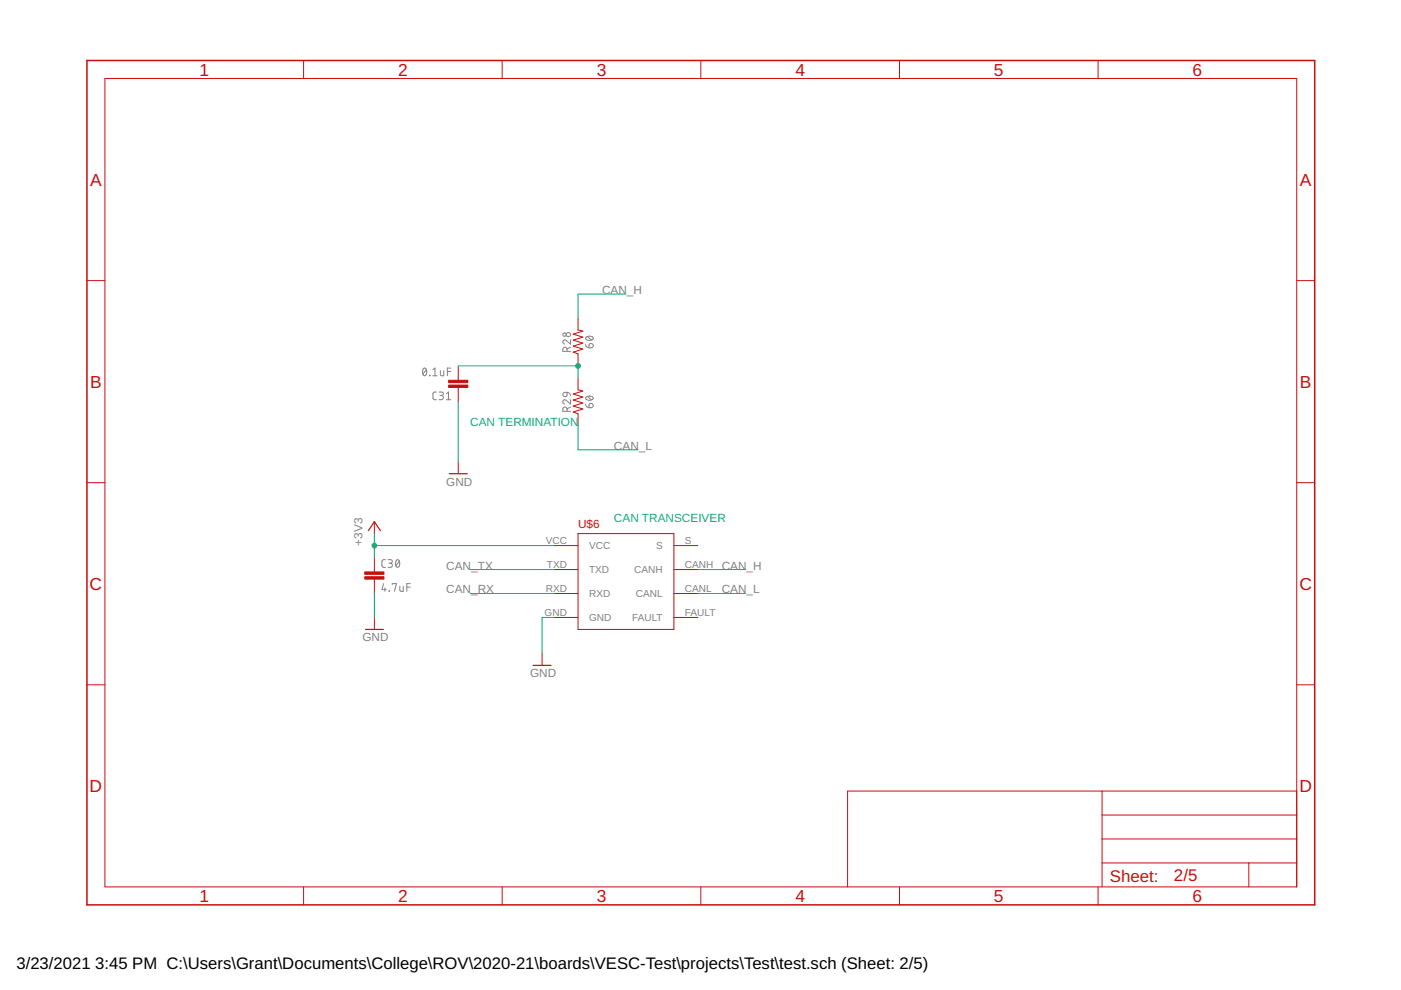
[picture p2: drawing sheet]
<svg xmlns="http://www.w3.org/2000/svg" width="297mm" height="210mm" viewBox="0 0 297 210" stroke-linecap="round" stroke-linejoin="round" font-family="sans-serif">
<g fill="none" stroke="#808080" stroke-width=".21">
<path d="M89.8 78.1h.1a.8 .8 0 0 1 .7 .5 .8 .8 0 0 1-.3 .8l-.3 .3a1.04 1.04 0 0 1-.2-1.6zM90.4 78.4l-.7 .9M91.1 79.6l.1 .1zM91.8 79.7h.9M91.8 78.4l.4-.4v1.7M93.4 78.6v.9l.2 .2h.5v-1.1M94.8 78.8h.8M95.6 78h-.8v1.7M120.2 74.5v-.4a.44 .44 0 0 0-.4-.5 .44 .44 0 0 0-.5 .5v.4h1.7M121 72.1v.9l-.9-.8a.44 .44 0 0 0-.8 .1 .44 .44 0 0 0 .4 .7M121 73.6l-.8 .4M124.2 73l.1 .4 .6 .3"/>
<path d="M124.3 71.5a1.03 1.03 0 0 1 1.5 .2 .97 .97 0 0 1-1.6 0zM124.5 71.4l.9 .7M125 72.9a.47 .47 0 0 1 .7 .2 .47 .47 0 0 1-.4 .6h-.4zM92.5 83.1h-.5l-.2 .4v1l.2 .2 .5 .1M93.1 83.1h.5a.36 .36 0 0 1 .4 .4 .36 .36 0 0 1-.4 .3h-.3M93.6 83.8a.46 .46 0 0 1 .4 .5 .46 .46 0 0 1-.4 .5h-.5M94.7 84.8h.9M94.7 83.5l.4-.4v1.7M119.5 83.3l.7-.1v.5a.45 .45 0 0 1-.6 .3 .45 .45 0 0 1-.1-.7zM120.2 87.2v-.4a.44 .44 0 0 0-.4-.5 .44 .44 0 0 0-.5 .5v.4h1.7M120.2 83.2l.6 .3 .2 .4M121 84.8v.9l-.9-.8a.44 .44 0 0 0-.8 .1 .44 .44 0 0 0 .4 .7"/>
<path d="M121 86.3l-.8 .4M124.2 85.7l.1 .4 .6 .3M124.3 84.2a1.06 1.06 0 0 1 1.5 .2 .95 .95 0 0 1-1.6 0zM124.5 84.1l.9 .7M125 85.6a.47 .47 0 0 1 .7 .2 .47 .47 0 0 1-.4 .6h-.4zM81.7 118.7l-.6 .1-.1 .2v1.1l.2 .2h.5M82.3 118.7h.5a.37 .37 0 0 1 .4 .3 .37 .37 0 0 1-.4 .4h-.3M82.7 119.4a.44 .44 0 0 1 .5 .4 .44 .44 0 0 1-.5 .5h-.4M84.1 118.8l.2-.1a.97 .97 0 0 1 0 1.6 1 1 0 0 1-.2-1.5zM84.7 119l-.8 .9M81.3 123.7l-.3 1.3h.9M81.6 124.7v.7"/>
<path d="M82.5 125.3l.1 .1zM83.2 123.9v-.2h.9l-.5 1.7M84.8 124.3v.9l.2 .2h.5v-1.1M86.3 124.5h.7M87 123.7h-.7v1.7"/>
<circle cx="119.7" cy="71" r=".36"/>
<circle cx="120.5" cy="71" r=".44"/>
</g>
<g fill="none" stroke="#c90d0c" stroke-width=".21">
<path d="M22.2 16.6h252.7v171.4h-252.7zM64.4 12.8v3.8M106.5 12.8v3.8M148.6 12.8v3.8M190.7 12.8v3.8M232.8 12.8v3.8M18.4 59.5h3.8M274.9 59.5h3.8M97.2 77.6v3M122.6 67.4v2.6l1 .2-2.1 .6 2.1 .7-2.1 .6 2.1 .6-2.1 .7 2.1 .6-2.1 .7 1.1 .3v2.6M97.2 82.1v3.1M97.2 97.9v2.5"/>
<path d="M122.6 80.1v2.6l1 .2-2.1 .6 2.1 .7-2.1 .6 2.1 .6-2.1 .7 2.1 .6-2.1 .7 1.1 .3v2.6M18.4 102.3h3.8M79.4 110.6v2.5M79.4 118.2v3.1M117.5 115.7h5.1M122.6 113.1h20.3v20.4h-20.3zM142.9 115.7h5.1M274.9 102.3h3.8M79.4 122.8v3M79.4 130.9v2.6M114.9 138.5v2.6M117.5 120.8h5.1"/>
<path d="M117.5 125.8h5.1M117.5 130.9h5.1M142.9 120.8h5.1M142.9 125.8h5.1M142.9 130.9h5.1M18.4 145.2h3.8M274.9 145.2h3.8M233.7 167.7v20.3M233.7 177.9h41.2M233.7 172.8h41.2M274.9 167.7h-95.2v20.3M64.4 188v3.9"/>
<path d="M106.5 188v3.9M148.6 188v3.9M190.7 188v3.9M232.8 188v3.9M233.7 183h41.2M264.8 183v5"/>
</g>
<path d="M18.4 12.8h260.3v179.1h-260.3z" fill="none" stroke="#c90d0c" stroke-width=".32"/>
<g fill="#c90d0c" stroke="#c90d0c" stroke-width=".21">
<path d="M77.3 122.3h4.1v.5h-4.1z"/>
<path d="M77.3 121.3h4.1v.5h-4.1z"/>
<path d="M95.1 80.6h4.1v.5h-4.1z"/>
<path d="M95.1 81.6h4.1v.5h-4.1z"/>
</g>
<path d="M78.1 112.5l1.3-1.9 1.2 1.9M95.2 100.4h3.9M77.5 133.5h3.8M113 141.1h3.8" fill="none" stroke="#c90d0c" stroke-width=".25"/>
<path d="M97.2 77.6h25.4v2.5M132.7 62.4h-10.1v5M97.2 85.2v12.7M122.6 90.3v5.1h12.7M79.4 113.1v5.1M79.4 115.7h38.1M79.4 125.8v5.1M99.7 120.8h17.8M99.7 125.8h17.8M117.5 130.9h-2.6v7.6M148 120.8h10.1M148 125.8h10.1" fill="none" stroke="#0dab76" stroke-width=".21"/>
<g fill="#0dab76" stroke="#0dab76" stroke-width=".21">
<circle cx="79.4" cy="115.7" r=".51"/>
<circle cx="122.6" cy="77.6" r=".51"/>
</g>
<g font-size="3.7" fill="#c90d0c">
<text x="42.3" y="16">1</text>
<text x="84.4" y="16">2</text>
<text x="126.5" y="16">3</text>
<text x="168.6" y="16">4</text>
<text x="210.7" y="16">5</text>
<text x="252.9" y="16">6</text>
<text x="19.1" y="39.4">A</text>
<text x="275.6" y="39.4">A</text>
<text x="19.1" y="82.2">B</text>
<text x="275.6" y="82.2">B</text>
<text x="19" y="125.1">C</text>
<text x="275.5" y="125.1">C</text>
<text x="19" y="167.9">D</text>
<text x="275.5" y="167.9">D</text>
<text x="42.3" y="191.2">1</text>
<text x="84.4" y="191.2">2</text>
<text x="126.5" y="191.2">3</text>
<text x="168.6" y="191.2">4</text>
<text x="210.7" y="191.2">5</text>
<text x="252.9" y="191.2">6</text>
</g>
<g font-size="3.6" fill="#c90d0c">
<text x="235.3" y="186.9">Sheet:</text>
<text x="248.9" y="186.8">2/5</text>
</g>
<g font-size="3.5">
<text x="3.5" y="205.4">3/23/2021</text>
<text x="20.2" y="205.4">3:45 PM C:\Users\Grant\Documents\College\ROV\2020-21\boards\VESC-Test\projects\Test\test.sch (Sheet: 2/5)</text>
</g>
<g font-size="2.5" fill="#808080">
<text x="127.6" y="62.3">CAN_H</text>
<text x="130.2" y="95.4">CAN_L</text>
<text x="94.6" y="103">GND</text>
<text x="76.8" y="115.7" transform="rotate(-90 76.8 115.7)">+3V3</text>
<text x="94.6" y="120.8">CAN_TX</text>
<text x="94.6" y="125.8">CAN_RX</text>
<text x="153" y="120.8">CAN_H</text>
<text x="153" y="125.8">CAN_L</text>
<text x="76.8" y="136">GND</text>
<text x="112.4" y="143.6">GND</text>
</g>
<g font-size="2.5" fill="#0dab76">
<text x="99.7" y="90.3">CAN TERMINATION</text>
<text x="130.2" y="110.6">CAN TRANSCEIVER</text>
</g>
<text font-size="2.5" fill="#c90d0c" x="122.6" y="111.9">U$6</text>
<g font-size="2.1" fill="#808080">
<text x="115.7" y="115.3">VCC</text>
<text x="124.9" y="116.4">VCC</text>
<text x="139.1" y="116.4">S</text>
<text x="145.2" y="115.3">S</text>
<text x="115.7" y="125.5">RXD</text>
<text x="115.9" y="120.4">TXD</text>
<text x="124.9" y="121.5">TXD</text>
<text x="134.5" y="121.5">CANH</text>
<text x="145.2" y="120.4">CANH</text>
<text x="145.2" y="125.5">CANL</text>
<text x="115.5" y="130.6">GND</text>
<text x="124.9" y="126.6">RXD</text>
<text x="124.9" y="131.7">GND</text>
<text x="134" y="131.7">FAULT</text>
<text x="134.8" y="126.6">CANL</text>
<text x="145.2" y="130.6">FAULT</text>
</g>
</svg>
